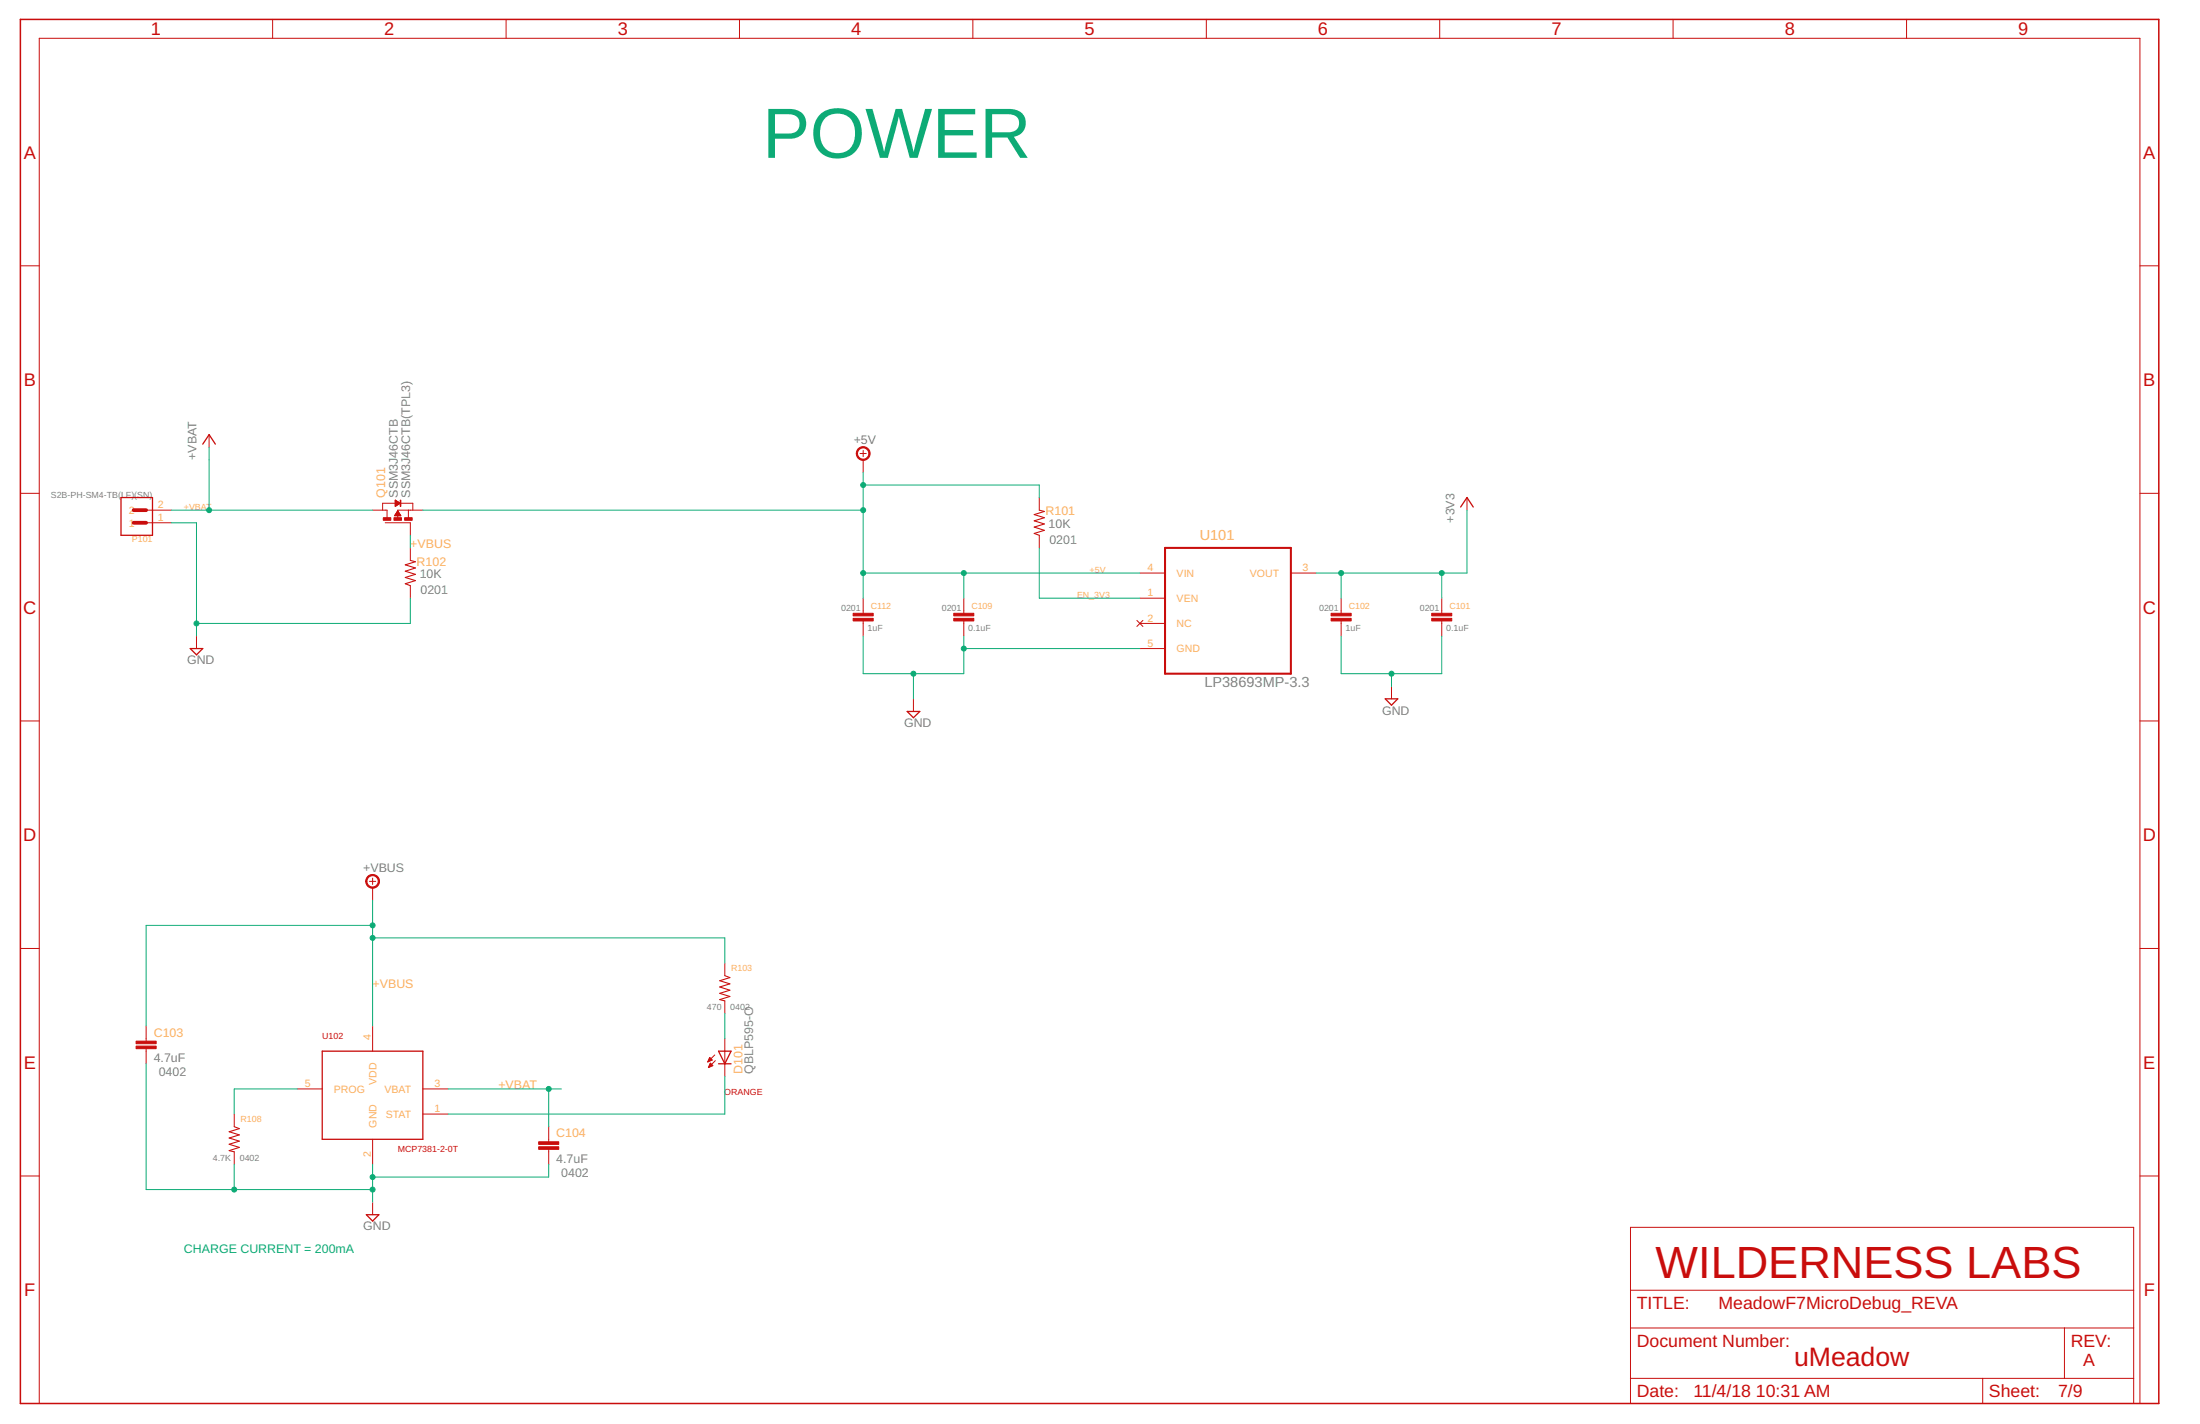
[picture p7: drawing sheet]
<svg xmlns="http://www.w3.org/2000/svg" width="432mm" height="279mm" viewBox="0 0 432 279" stroke-linecap="round" stroke-linejoin="round" font-family="sans-serif">
<path d="M4 3.8h419.7v271.6h-419.7z" fill="none" stroke="#c90d0c" stroke-width=".3"/>
<g fill="none" stroke="#c90d0c" stroke-width=".2">
<path d="M53.5 3.8v3.7M99.3 3.8v3.7M145.1 3.8v3.7M190.9 3.8v3.7M236.8 3.8v3.7M282.6 3.8v3.7M328.4 3.8v3.7M374.2 3.8v3.7M4 52.2h3.7M420 52.2h3.7M4 96.8h3.7M41 85.3v2.5"/>
<path d="M77.6 98.1v1.3l1-.7M77.6 98.1l1 .6M77.6 99.3h.1M77.6 99.2h.2M77.6 99.2h.3M77.6 99.1h.4M77.6 99h.5M77.6 99h.6M77.6 98.9h.7M77.6 98.8h.8M77.6 98.8h.9M77.6 98.7h.9"/>
<path d="M77.6 98.6h.8M77.6 98.6h.7M77.6 98.5h.6M77.6 98.4h.5M77.6 98.4h.3M77.6 98.3h.2M77.6 98.2h.1M77.6 98.1h.1M77.7 98.7h-2.6v1.4M78.6 98.7h2.4v1.4M168.8 89h1.2M169.4 88.4v1.2"/>
<path d="M169.4 90.2v2.5M204 97.6v2.5M287.9 97.6v2.5M420 96.8h3.7M28.7 102.6h4.9M28.7 100.1h4.9M73.1 100.1h2.9v1.5M75.6 102.6h4.9v2.4M77.5 101.1h1.1M77.6 101h1M77.6 101h.9M77.6 100.9h.9"/>
<path d="M77.7 100.8h.7M77.8 100.7h.6M77.8 100.6h.5M77.9 100.6h.4M77.9 100.5h.3M77.9 100.4h.3M78 100.4h.1M78 100.3h.1M78.1 100.2l.6 1h-1.3zM78.1 100.2h.1M80.2 100.1v1.5M80.5 107.5v2.5"/>
<path d="M80.5 114.9v2.5M83 100.1h-4.9v1.6M169.4 117.4v2.9M189.2 117.4v2.9M204 105v2.5M223.7 112.4h5M223.7 117.4h5M253.4 112.4h4.9M263.2 117.4v2.9M283 117.4v2.9M38.6 124.8v2.5M169.4 121.8v3"/>
<path d="M179.3 137.1v2.5M189.2 121.8v3M223.1 121.7l1.2 1.2M223.7 122.3h5M223.7 127.3h5M224.3 121.7l-1.2 1.2M263.2 121.8v3M273.1 134.7v2.4M283 121.8v3M4 141.5h3.7M420 141.5h3.7M72.5 172.9h1.2"/>
<path d="M73.1 172.3v1.2M73.1 174.2v2.4M4 186.1h3.7M142.3 189v2.4M142.3 196.4v2.4M420 186.1h3.7M28.7 201.3v3M28.7 205.8v2.9M46 218.6v2.5M58.3 213.7h4.9M73.1 201.3v4.9M83 213.7h4.9"/>
<path d="M83 218.6h4.9M138.9 208.3l.1 .1M139 208.2h.2M139 208.1h.5M139.1 208h.7M139.1 209.4h.1M139.1 207.9h.6M139.1 209.3h.4M139.2 207.8h.4M139.2 209.1h.6M139.2 207.6h.2M139.2 209h.7"/>
<path d="M139.3 207.5h.1M139.3 208.9h.4M139.3 207.5l.5 .5-.9 .3zM139.3 208.8h.3M139.4 208.7h.1M139.4 208.6l.5 .5-.9 .4zM140.3 207l-1.4 1.3M140.4 208.1l-1.4 1.4M142.3 203.8v7.4M4 230.7h3.7M46 226v2.5M73.1 223.5v5"/>
<path d="M73.1 235.9v2.4M107.7 221.1v2.9M107.7 225.5v3M420 230.7h3.7M320 240.8h98.8v34.6h-98.8zM320 253.2h98.8M7.7 275.4v-267.9h412.3v267.9M320 260.6h98.8M320 270.4h98.8M389.1 270.4v5M405.2 260.6v9.8"/>
</g>
<path d="M228.7 107.5h24.7v24.7h-24.7z" fill="none" stroke="#c90d0c" stroke-width=".4"/>
<g fill="#c90d0c" stroke="#c90d0c" stroke-width=".2">
<path d="M168.4 88.1a1.36 1.36 0 0 1 2.2 .2 1.36 1.36 0 0 1-.8 2 1.36 1.36 0 0 1-1.7-1.3h.2a1.11 1.11 0 0 1 1.6-1.1 1.11 1.11 0 0 1 .2 1.9 1.11 1.11 0 0 1-1.8-.5v-.3h-.2z" fill-rule="evenodd"/>
<path d="M72.1 172a1.36 1.36 0 0 1 2.2 .2 1.36 1.36 0 0 1-.8 2 1.36 1.36 0 0 1-1.7-1.3h.2a1.11 1.11 0 0 1 1.6-1 1.11 1.11 0 0 1 .3 1.8 1.11 1.11 0 0 1-1.8-.5l-.1-.3h-.2z" fill-rule="evenodd"/>
</g>
<g fill="#c90d0c" stroke="#c90d0c" stroke-width=".2">
<path d="M187.2 121.3h3.9v.5h-3.9z"/>
<path d="M187.2 120.3h3.9v.5h-3.9z"/>
<path d="M167.4 121.3h4v.5h-4z"/>
<path d="M167.4 120.3h4v.5h-4z"/>
<path d="M281 121.3h3.9v.5h-3.9z"/>
<path d="M281 120.3h3.9v.5h-3.9z"/>
<path d="M261.3 121.3h3.9v.5h-3.9z"/>
<path d="M261.3 120.3h3.9v.5h-3.9z"/>
<path d="M75.2 101.6h1.5v.5h-1.5z"/>
<path d="M77.3 101.6h1.5v.5h-1.5z"/>
<path d="M79.4 101.6h1.5v.5h-1.5z"/>
<path d="M78.5 98.1h.2v1.3h-.2z"/>
<path d="M26.7 205.3h3.9v.5h-3.9z"/>
<path d="M26.7 204.3h3.9v.5h-3.9z"/>
<path d="M105.7 225h4v.5h-4z"/>
<path d="M105.7 224h4v.5h-4z"/>
</g>
<path d="M23.7 97.6h6.2v7.4h-6.2zM39.8 87.1l1.2-1.8 1.3 1.8M286.7 99.5l1.2-1.9 1.3 1.9M37.3 127.3h2.5l-1.2 1.2zM178.1 139.6h2.4l-1.2 1.2zM271.9 137.1h2.4l-1.2 1.3zM63.2 206.2h19.8v17.3h-19.8zM141 206.2h2.5l-1.2 2.5zM141 208.7h2.5M71.9 238.3h2.5l-1.3 1.3z" fill="none" stroke="#c90d0c" stroke-width=".25"/>
<path d="M80.5 110l1 .2-2 .6 2 .6-2 .7 2 .6-2 .6 2 .6-2 .6 1 .4M204 100.1l1 .3-2 .6 2 .6-2 .6 2 .6-2 .6 2 .7-2 .6 1 .3M142.3 191.4l1 .4-2 .6 2 .6-2 .7 2 .6-2 .6 2 .6-2 .6 1 .3M46 221.1l1 .3-2 .7 2 .6-2 .6 2 .6-2 .6 2 .6-2 .7 1 .2" fill="none" stroke="#c90d0c" stroke-width=".21"/>
<path d="M26.2 102.6h2.5M26.2 100.1h2.5" fill="none" stroke="#c90d0c" stroke-width=".74"/>
<g fill="none" stroke="#0dab76" stroke-width=".2">
<path d="M41 87.8v12.3M169.4 92.7v24.7M169.4 95.2h34.6v2.4M33.6 100.1h39.5M33.6 102.6h5v22.2M80.5 105v2.5M80.5 117.4v4.9h-41.9M83 100.1h86.4M169.4 112.4h54.3M189.2 112.4v5M204 107.5v9.9h19.7M263.2 112.4v5"/>
<path d="M283 112.4v5M287.9 100.1v12.3h-29.6M169.4 124.8v7.4h19.8v-7.4M179.3 132.2v4.9M189.2 127.3h34.5M263.2 124.8v7.4h19.8v-7.4M273.1 132.2v2.5M73.1 176.6v24.7M73.1 181.6h-44.4v19.7M73.1 184h69.2v5M142.3 198.8v5M28.7 208.7v24.7h44.4"/>
<path d="M58.3 213.7h-12.3v4.9M87.9 213.7h22.3M107.7 213.7v7.4M142.3 211.2v7.4h-54.4M46 228.5v4.9M73.1 228.5v7.4M107.7 228.5v2.4h-34.6"/>
</g>
<g fill="#0dab76" stroke="#0dab76" stroke-width=".2">
<circle cx="169.4" cy="112.4" r=".49"/>
<circle cx="169.4" cy="95.2" r=".49"/>
<circle cx="169.4" cy="100.1" r=".49"/>
<circle cx="189.2" cy="112.4" r=".49"/>
<circle cx="179.3" cy="132.2" r=".49"/>
<circle cx="189.2" cy="127.3" r=".49"/>
<circle cx="273.1" cy="132.2" r=".49"/>
<circle cx="38.6" cy="122.3" r=".49"/>
<circle cx="73.1" cy="233.4" r=".49"/>
<circle cx="46" cy="233.4" r=".49"/>
<circle cx="73.1" cy="230.9" r=".49"/>
<circle cx="41" cy="100.1" r=".49"/>
<circle cx="107.7" cy="213.7" r=".49"/>
<circle cx="73.1" cy="184" r=".49"/>
<circle cx="73.1" cy="181.6" r=".49"/>
<circle cx="263.2" cy="112.4" r=".49"/>
<circle cx="283" cy="112.4" r=".49"/>
</g>
<text font-size="13.9" fill="#0dab76" x="149.7" y="31">POWER</text>
<text font-size="8.8" fill="#c90d0c" x="325" y="250.7">WILDERNESS LABS</text>
<text font-size="5.2" fill="#c90d0c" x="352.1" y="268">uMeadow</text>
<g font-size="3.6" fill="#c90d0c">
<text x="29.6" y="6.9">1</text>
<text x="75.4" y="6.9">2</text>
<text x="121.2" y="6.9">3</text>
<text x="167" y="6.9">4</text>
<text x="212.9" y="6.9">5</text>
<text x="258.7" y="6.9">6</text>
<text x="304.5" y="6.9">7</text>
<text x="350.3" y="6.9">8</text>
<text x="396.1" y="6.9">9</text>
<text x="4.7" y="31.1">A</text>
<text x="420.7" y="31.1">A</text>
<text x="4.7" y="75.8">B</text>
<text x="420.7" y="75.8">B</text>
<text x="4.6" y="120.4">C</text>
<text x="420.6" y="120.4">C</text>
<text x="4.6" y="165">D</text>
<text x="420.6" y="165">D</text>
<text x="4.7" y="209.7">E</text>
<text x="420.7" y="209.7">E</text>
<text x="4.8" y="254.3">F</text>
<text x="420.8" y="254.3">F</text>
</g>
<g font-size="3.5" fill="#c90d0c">
<text x="321.3" y="256.9">TITLE:</text>
<text x="337.3" y="256.9">MeadowF7MicroDebug_REVA</text>
<text x="321.3" y="264.3">Document Number:</text>
<text x="406.4" y="264.3">REV:</text>
<text x="408.9" y="268">A</text>
<text x="321.3" y="274.1">Date:</text>
<text x="332.4" y="274.1">11/4/18</text>
<text x="344.7" y="274.1">10:31 AM</text>
<text x="390.4" y="274.1">Sheet:</text>
<text x="404" y="274.1">7/9</text>
</g>
<text font-size="2.9" fill="#fbaf5c" x="235.5" y="106">U101</text>
<text font-size="2.9" fill="#808080" x="236.4" y="134.8">LP38693MP-3.3</text>
<g font-size="2.4" fill="#808080">
<text x="167.6" y="87.1">+5V</text>
<text x="38.6" y="90.2" transform="rotate(-90 38.6 90.2)">+VBAT</text>
<text x="78.1" y="97.6" transform="rotate(-90 78.1 97.6)">SSM3J46CTB</text>
<text x="80.5" y="97.6" transform="rotate(-90 80.5 97.6)">SSM3J46CTB(TPL3)</text>
<text x="205.8" y="103.6">10K</text>
<text x="206" y="106.8">0201</text>
<text x="285.5" y="102.6" transform="rotate(-90 285.5 102.6)">+3V3</text>
<text x="82.4" y="113.4">10K</text>
<text x="82.5" y="116.6">0201</text>
<text x="36.7" y="130.3">GND</text>
<text x="177.4" y="142.7">GND</text>
<text x="271.3" y="140.2">GND</text>
<text x="71.3" y="171.1">+VBUS</text>
<text x="30.2" y="208.4">4.7uF</text>
<text x="31.2" y="211.2">0402</text>
<text x="147.8" y="210.7" transform="rotate(-90 147.8 210.7)">QBLP595-O</text>
<text x="109.2" y="228.1">4.7uF</text>
<text x="110.2" y="230.9">0402</text>
<text x="71.3" y="241.4">GND</text>
</g>
<g font-size="2.4" fill="#fbaf5c">
<text x="75.6" y="97.6" transform="rotate(-90 75.6 97.6)">Q101</text>
<text x="205.2" y="101.1">R101</text>
<text x="80.5" y="107.5">+VBUS</text>
<text x="81.8" y="111">R102</text>
<text x="73.1" y="193.9">+VBUS</text>
<text x="30.2" y="203.4">C103</text>
<text x="97.8" y="213.7">+VBAT</text>
<text x="145.7" y="210.7" transform="rotate(-90 145.7 210.7)">D101</text>
<text x="109.2" y="223.2">C104</text>
</g>
<text font-size="2.4" fill="#0dab76" x="36.1" y="245.8">CHARGE CURRENT = 200mA</text>
<g font-size="2.1" fill="#fbaf5c">
<text x="25.3" y="100.8">2</text>
<text x="31" y="99.7">2</text>
<text x="25.3" y="103.3">1</text>
<text x="31" y="102.2">1</text>
<text x="225.2" y="112.1">4</text>
<text x="230.9" y="113.2">VIN</text>
<text x="245.3" y="113.2">VOUT</text>
<text x="255.6" y="112.1">3</text>
<text x="225.2" y="117">1</text>
<text x="230.9" y="118.1">VEN</text>
<text x="225.2" y="122">2</text>
<text x="230.9" y="123.1">NC</text>
<text x="225.2" y="126.9">5</text>
<text x="230.9" y="128">GND</text>
<text x="72.8" y="204" transform="rotate(-90 72.8 204)">4</text>
<text x="59.8" y="213.3">5</text>
<text x="65.5" y="214.4">PROG</text>
<text x="73.9" y="212.9" transform="rotate(-90 73.9 212.9)">VDD</text>
<text x="75.5" y="214.4">VBAT</text>
<text x="85.3" y="213.3">3</text>
<text x="73.9" y="221.3" transform="rotate(-90 73.9 221.3)">GND</text>
<text x="75.7" y="219.3">STAT</text>
<text x="85.3" y="218.3">1</text>
<text x="72.8" y="227" transform="rotate(-90 72.8 227)">2</text>
</g>
<g font-size="1.7" fill="#808080">
<text x="10" y="97.6">S2B-PH-SM4-TB(</text>
<text x="23.8" y="97.6">LF)(SN)</text>
<text x="165.1" y="119.8">0201</text>
<text x="184.8" y="119.8">0201</text>
<text x="258.9" y="119.8">0201</text>
<text x="278.7" y="119.8">0201</text>
<text x="170.3" y="123.8">1uF</text>
<text x="190" y="123.8">0.1uF</text>
<text x="264.1" y="123.8">1uF</text>
<text x="283.8" y="123.8">0.1uF</text>
<text x="138.7" y="198.1">470</text>
<text x="143.3" y="198.2">0402</text>
<text x="41.8" y="227.7">4.7K</text>
<text x="47.1" y="227.8">0402</text>
</g>
<g font-size="1.7" fill="#fbaf5c">
<text x="36.1" y="100.1">+VBAT</text>
<text x="25.9" y="106.3">P101</text>
<text x="213.9" y="112.4">+5V</text>
<text x="170.9" y="119.5">C112</text>
<text x="190.6" y="119.5">C109</text>
<text x="211.4" y="117.4">EN_3V3</text>
<text x="264.7" y="119.5">C102</text>
<text x="284.5" y="119.5">C101</text>
<text x="143.5" y="190.6">R103</text>
<text x="47.2" y="220.2">R108</text>
</g>
<g font-size="1.7" fill="#c90d0c">
<text x="63.3" y="203.8">U102</text>
<text x="142.2" y="214.9">ORANGE</text>
<text x="78.1" y="226">MCP7381-2-0T</text>
</g>
</svg>
